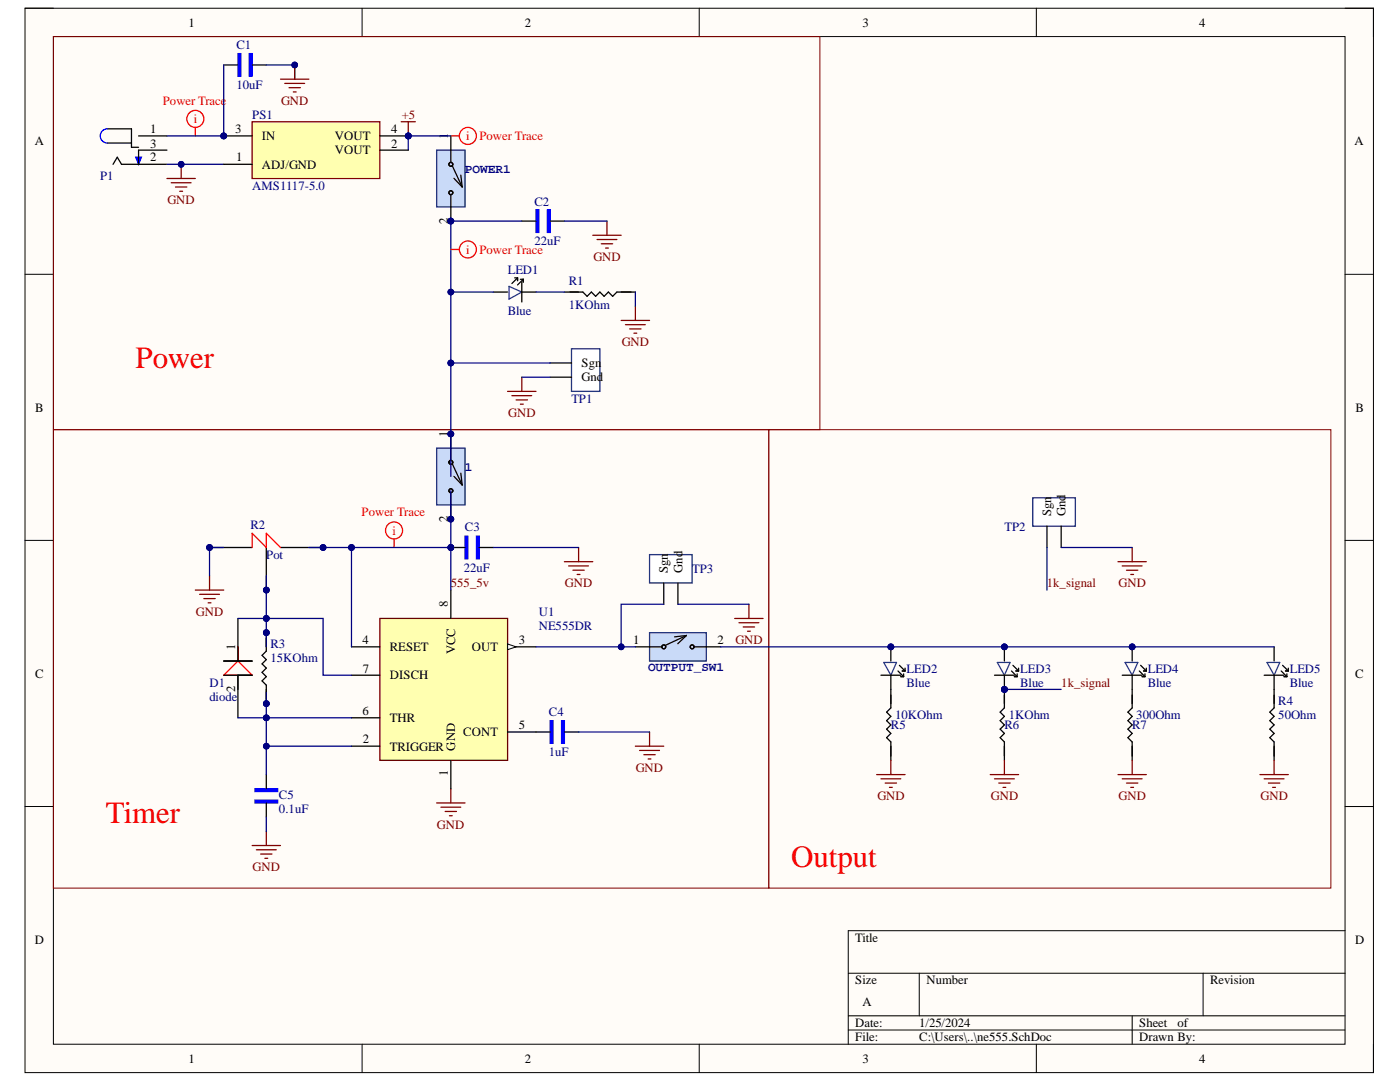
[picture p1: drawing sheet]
# Altium project ne555.PrjPcb
1 sheet, 27 parts. Net scope: global (net labels, ports and power ports of the same name join across sheets).
Board file: ecen5730_board_a.PcbDoc

## Sheet ne555.SchDoc: NE555 Timer
size A; Author: Parth Thakkar; Engineer: Parth Thakkar; Organization: CU Boulder; DocumentNumber: 1; Revision: 1.0; SheetNumber: 1; SheetTotal: 1

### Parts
1  SW_2Pin_100mil_Switch  [2Pin-Header-Conn]  (value not drawn)
C1  10uF  [1206_Passive_Capacitor]
C2  22uF  [1206_Passive_Capacitor]
C3  22uF  [1206_Passive_Capacitor]
C4  1uF  [1206_Passive_Capacitor]
C5  0.1uF  [1206_Passive_Capacitor]
D1  diode  [Through hole diode]
LED1  Blue  [LED_1206]
LED2  Blue  [LED_1206]
LED3  Blue  [LED_1206]
LED4  Blue  [LED_1206]
LED5  Blue  [LED_1206]
OUTPUT_SW1  SW_2Pin_100mil_Switch  [2Pin-Header-Conn]  (value not drawn)
P1  Power Jack  [Power_Jack]  (value not drawn)
POWER1  SW_2Pin_100mil_Switch  [2Pin-Header-Conn]  (value not drawn)
PS1  AMS1117-5.0  [LDO]
R1  1KOhm  [1206_Passive_Resitor]
R2  Pot  [potentiometer]
R3  value 15KOhm  [1206_Passive_Resitor]  (hidden comment: 4.7KOhm)
R4  50Ohm  [1206_Passive_Resitor]
R5  10KOhm  [1206_Passive_Resitor]
R6  1KOhm  [1206_Passive_Resitor]
R7  300Ohm  [1206_Passive_Resitor]
TP1  10x Probe TP  [TP10x_Probe]  (value not drawn)
TP2  LED Test probe  [TP10x_Probe]  (value not drawn)
TP3  10x Probe TP  [TP10x_Probe]  (value not drawn)
U1  NE555DR  [TS555IDTTR]

### Blocks framed on the sheet
Power: C1 C2 LED1 P1 POWER1 PS1 R1 TP1
Timer: 1 C3-C5 D1 OUTPUT_SW1 R2 R3 TP3 U1
Output: LED2-LED5 R4-R7 TP2

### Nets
+5: POWER1.1 PS1.2(VOUT) PS1.4(VOUT)
GND: C1.2 C2.1 C3.1 C4.1 C5.1 P1.2 PS1.1(ADJ/GND) R1.1 R2.1 R4.1 R5.1 R6.1 R7.1 TP1.2(Gnd) TP2.2(Gnd) TP3.2(Gnd) U1.1(GND)
1k_signal: LED3.2 R6.2 TP2.1(Sgn)
555_5v: 1.2 C3.2 R2.2 U1.4(RESET) U1.8(VCC)
Net1_1: 1.1 C2.2 LED1.1 POWER1.2 TP1.1(Sgn)
NetC1_1: C1.1 P1.1 PS1.3(IN)
NetC4_2: C4.2 U1.5(CONT)
NetC5_2: C5.2 D1.2 R3.1 U1.2(TRIGGER) U1.6(THR)
NetD1_1: D1.1 R2.3 R3.2 U1.7(DISCH)
NetLED1_2: LED1.2 R1.2
NetLED2_1: LED2.1 LED3.1 LED4.1 LED5.1 OUTPUT_SW1.2
NetLED2_2: LED2.2 R5.2
NetLED4_2: LED4.2 R7.2
NetLED5_2: LED5.2 R4.2
NetOUTPUT_SW1_1: OUTPUT_SW1.1 TP3.1(Sgn) U1.3(OUT)

Not connected (* = marked no-connect by the designer): P1 3

### Layout directives
rule Width Constraint [Pref Width = 20mil    Min Width = 10mil    Max Width = 100mil]: 555_5v, +5, Net1_1, NetC1_1
